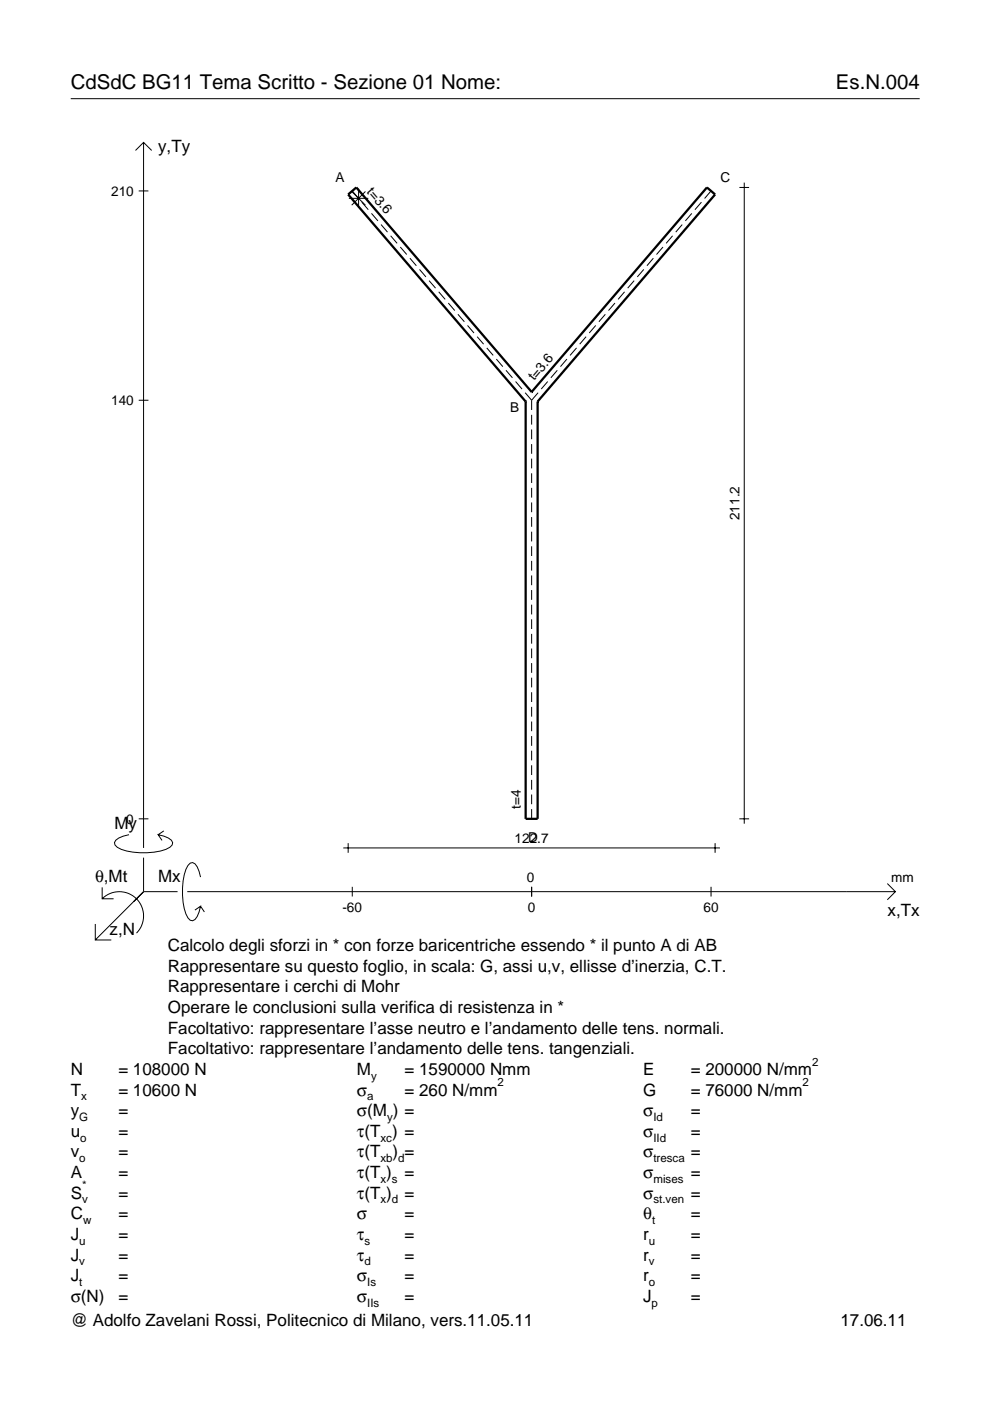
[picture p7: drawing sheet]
<svg xmlns="http://www.w3.org/2000/svg" width="210mm" height="297mm" viewBox="0 0 210 297" stroke-linecap="round" stroke-linejoin="round" font-family="sans-serif">
<g fill="none" stroke="#000" stroke-width=".21">
<path d="M15 20.9h180M28.7 31.9l1.7-1.7 1.8 1.7M30.4 30.2v149.6M76 40v4.1M156.8 39.7h2M157.8 38.7v135.9M29.4 40.5h2.1M74 42.1h4.1M74.6 40.6l2.9 2.9M74.7 40.5l1.3 1.6M76.7 42.9l1.4 1.6M77.5 40.6l-2.9 2.9"/>
<path d="M78.8 45.2l1.3 1.6M80.8 47.6l1.4 1.6M82.8 50l1.4 1.6M84.9 52.4l1.3 1.6M86.9 54.7l1.4 1.6M88.9 57.1l1.4 1.6M91 59.5l1.3 1.6M134.5 59.5l-1.4 1.6M136.5 57.1l-1.4 1.6M138.5 54.7l-1.3 1.6M140.6 52.4l-1.4 1.6M142.6 50l-1.4 1.6"/>
<path d="M144.6 47.6l-1.3 1.6M146.7 45.2l-1.4 1.6M148.7 42.9l-1.4 1.6M150.8 40.5l-1.4 1.6M93 61.9l1.4 1.6M95.1 64.3l1.3 1.5M97.1 66.6l1.4 1.6M99.1 69l1.4 1.6M101.2 71.4l1.3 1.6M103.2 73.8l1.4 1.6M105.2 76.1l1.4 1.6M107.3 78.5l1.3 1.6"/>
<path d="M118.2 78.5l-1.4 1.6M120.2 76.1l-1.4 1.6M122.2 73.8l-1.3 1.6M124.3 71.4l-1.4 1.6M126.3 69l-1.4 1.6M128.3 66.6l-1.3 1.6M130.4 64.3l-1.4 1.5M132.4 61.9l-1.3 1.6M29.4 84.9h2.1M109.3 80.9l1.4 1.6M111.3 83.3l1.4 1.6M112.7 84.9v2"/>
<path d="M112.7 88v2M112.7 91.1v2M112.7 94.2v2M112.7 97.2v2.1M114.1 83.3l-1.4 1.6M116.1 80.9l-1.3 1.6M112.7 100.3v2.1M112.7 103.4v2.1M112.7 106.5v2.1M112.7 109.6v2.1M112.7 112.7v2.1M112.7 115.8v2.1"/>
<path d="M112.7 118.9v2.1M112.7 122v2.1M112.7 125.1v2.1M112.7 128.2v2.1M112.7 131.3v2.1M112.7 134.4v2.1M112.7 137.5v2.1M112.7 140.6v2.1M112.7 143.7v2M112.7 146.8v2M112.7 149.9v2M112.7 153v2"/>
<path d="M112.7 156.1v2M112.7 159.2v2M27.3 177a3.6 3.6 0 0 0-3 1.7l.1 .5a5.6 5.6 0 0 0 3.8 1.5 13.4 13.4 0 0 0 7.8-1l.5-.5 .1-.5a3.6 3.6 0 0 0-3.1-1.7l.8 1.2M29.4 173.6h2.1M34.7 176.2l-1.2 .8M72.8 179.8h79.8M73.8 178.8v2M112.7 162.3v2M112.7 165.4v2M112.7 168.5v2M112.7 171.5v2.1M151.6 178.8v2"/>
<path d="M156.8 173.6h2M20.2 195.9v3.4h3.4M21.7 190.6a5.1 5.1 0 0 1 7.2 0 5.1 5.1 0 0 1 0 7.2M21.7 188.1v2.5h2.4M30.4 181.8v7.3M30.4 189.1l-10.2 10.2M30.4 189.1h7.2M39.7 189.1h150.1M42.5 186a3.6 3.6 0 0 0-1.7-3.1l-.5 .1a5.7 5.7 0 0 0-1.5 3.8 13.3 13.3 0 0 0 1 7.8l.5 .5 .5 .1a3.6 3.6 0 0 0 1.7-3.1l-1.2 .9M42.5 192.1l.8 1.3M74.7 188v2.1M112.7 188v2.1"/>
<path d="M150.8 188v2.1M188.1 187.3l1.7 1.8-1.7 1.7"/>
</g>
<path d="M111.4 85.1h.1M111.4 85.1v88.5h2.6v-88.5M112.7 83.1h.1M112.7 83.1l-37.2-43.4-1.7 1.5 37.6 43.9M112.7 83.1l37.2-43.4 1.7 1.5-37.6 43.9M114 85.1h.1" fill="none" stroke="#000" stroke-width=".48"/>
<g font-size="4.3">
<text x="15" y="18.9">CdSdC BG11 Tema Scritto - Sezione 01 Nome:</text>
<text x="177.2" y="18.9">Es.N.004</text>
</g>
<g font-size="3.6">
<text x="33.5" y="32.3">y,Ty</text>
<text x="24.3" y="175.7">My</text>
<text x="20.1" y="187">θ,Mt</text>
<text x="33.5" y="187">Mx</text>
<text x="188.2" y="194.2">x,Tx</text>
<text x="23.2" y="198.3">z,N</text>
<text x="35.6" y="201.7">Calcolo degli sforzi in * con forze baricentriche essendo * il punto A di AB</text>
<text x="35.6" y="206">Rappresentare su questo foglio, in scala: G, assi u,v, ellisse d’inerzia, C.T.</text>
<text x="35.6" y="210.4">Rappresentare i cerchi di Mohr</text>
<text x="35.6" y="214.8">Operare le conclusioni sulla verifica di resistenza in *</text>
<text x="35.6" y="219.2">Facoltativo: rappresentare l’asse neutro e l’andamento delle tens. normali.</text>
<text x="15" y="227.9">N</text>
<text x="25.1" y="227.9">= 108000 N</text>
<text x="35.6" y="223.5">Facoltativo: rappresentare l’andamento delle tens. tangenziali.</text>
<text x="75.7" y="227.9">M</text>
<text x="85.8" y="227.9">= 1590000 Nmm</text>
<text x="136.4" y="227.9">E</text>
<text x="146.5" y="227.9">= 200000 N/mm</text>
<text x="15" y="232.3">T</text>
<text x="25.1" y="232.3">= 10600 N</text>
<text x="75.7" y="232.3">σ</text>
<text x="85.8" y="232.3">= 260 N/mm</text>
<text x="136.4" y="232.3">G</text>
<text x="146.5" y="232.3">= 76000 N/mm</text>
<text x="15" y="236.7">y</text>
<text x="25.1" y="236.7">=</text>
<text x="75.7" y="236.7">σ(M ) =</text>
<text x="136.4" y="236.7">σ</text>
<text x="146.5" y="236.7">=</text>
<text x="15" y="245.4">v</text>
<text x="15" y="241">u</text>
<text x="25.1" y="245.4">=</text>
<text x="25.1" y="241">=</text>
<text x="75.7" y="245.4">τ(T</text>
<text x="75.7" y="241">τ(T ) =</text>
<text x="83.3" y="245.4">) =</text>
<text x="136.4" y="241">σ</text>
<text x="136.4" y="245.4">σ</text>
<text x="146.5" y="241">=</text>
<text x="146.5" y="245.4">=</text>
<text x="15" y="249.8">A</text>
<text x="25.1" y="249.8">=</text>
<text x="75.7" y="249.8">τ(T )</text>
<text x="85.8" y="249.8">=</text>
<text x="136.4" y="249.8">σ</text>
<text x="146.5" y="249.8">=</text>
<text x="15" y="254.2">S</text>
<text x="25.1" y="254.2">=</text>
<text x="75.7" y="254.2">τ(T )</text>
<text x="85.8" y="254.2">=</text>
<text x="136.4" y="254.2">σ</text>
<text x="146.5" y="254.2">=</text>
<text x="15" y="262.9">J</text>
<text x="15" y="258.5">C</text>
<text x="25.1" y="262.9">=</text>
<text x="25.1" y="258.5">=</text>
<text x="75.7" y="258.5">σ</text>
<text x="75.7" y="262.9">τ</text>
<text x="85.8" y="262.9">=</text>
<text x="85.8" y="258.5">=</text>
<text x="136.4" y="258.5">θ</text>
<text x="136.4" y="262.9">r</text>
<text x="146.5" y="262.9">=</text>
<text x="146.5" y="258.5">=</text>
<text x="15" y="267.3">J</text>
<text x="25.1" y="267.3">=</text>
<text x="75.7" y="267.3">τ</text>
<text x="85.8" y="267.3">=</text>
<text x="136.4" y="267.3">r</text>
<text x="146.5" y="267.3">=</text>
<text x="15" y="271.7">J</text>
<text x="25.1" y="271.7">=</text>
<text x="75.7" y="271.7">σ</text>
<text x="85.8" y="271.7">=</text>
<text x="136.4" y="271.7">r</text>
<text x="146.5" y="271.7">=</text>
<text x="15" y="276">σ(N)</text>
<text x="15" y="281.2">@ Adolfo Zavelani Rossi, Politecnico di Milano, vers.11.05.11</text>
<text x="25.1" y="276">=</text>
<text x="75.7" y="276">σ</text>
<text x="85.8" y="276">=</text>
<text x="136.4" y="276">J</text>
<text x="146.5" y="276">=</text>
<text x="178.2" y="281.2">17.06.11</text>
</g>
<g font-size="2.9">
<text x="23.6" y="41.5">210</text>
<text x="71.1" y="38.6">A</text>
<text x="77.7" y="40.6" transform="rotate(49 77.7 40.6)">t=3.6</text>
<text x="152.8" y="38.6">C</text>
<text x="113.3" y="80.9" transform="rotate(-49 113.3 80.9)">t=3.6</text>
<text x="23.6" y="85.9">140</text>
<text x="108.2" y="87.3">B</text>
<text x="156.8" y="110.3" transform="rotate(-90 156.8 110.3)">211.2</text>
<text x="110.4" y="171.6" transform="rotate(-90 110.4 171.6)">t=4</text>
<text x="26.8" y="174.6">0</text>
<text x="109.1" y="178.8">122.7</text>
<text x="112" y="178.6">D</text>
<text x="111.7" y="187">0</text>
<text x="189" y="187">mm</text>
<text x="72.6" y="193.4">-60</text>
<text x="111.9" y="193.4">0</text>
<text x="149.2" y="193.4">60</text>
</g>
<g font-size="2.4">
<text x="172.2" y="225.9">2</text>
<text x="17.2" y="233.3">x</text>
<text x="77.9" y="233.3">a</text>
<text x="78.7" y="228.9">y</text>
<text x="105.5" y="230.3">2</text>
<text x="170.2" y="230.3">2</text>
<text x="16.8" y="237.7">G</text>
<text x="82.1" y="237.7">y</text>
<text x="138.5" y="237.7">Id</text>
<text x="17" y="242">o</text>
<text x="80.7" y="242">xc</text>
<text x="138.5" y="242">IId</text>
<text x="16.8" y="246.4">o</text>
<text x="80.7" y="250.8">x s</text>
<text x="80.7" y="246.4">xb d</text>
<text x="138.5" y="246.4">tresca</text>
<text x="138.5" y="250.8">mises</text>
<text x="17.4" y="255.2">v</text>
<text x="17.4" y="252.2">*</text>
<text x="80.7" y="255.2">x d</text>
<text x="138.5" y="255.2">st.ven</text>
<text x="16.8" y="263.9">u</text>
<text x="17.6" y="259.5">w</text>
<text x="77.3" y="263.9">s</text>
<text x="137.6" y="263.9">u</text>
<text x="138.2" y="259.5">t</text>
<text x="16.8" y="268.3">v</text>
<text x="77.3" y="268.3">d</text>
<text x="137.6" y="268.3">v</text>
<text x="16.8" y="272.7">t</text>
<text x="77.9" y="272.7">Is</text>
<text x="137.6" y="272.7">o</text>
<text x="77.9" y="277">IIs</text>
<text x="138.2" y="277">p</text>
</g>
</svg>
